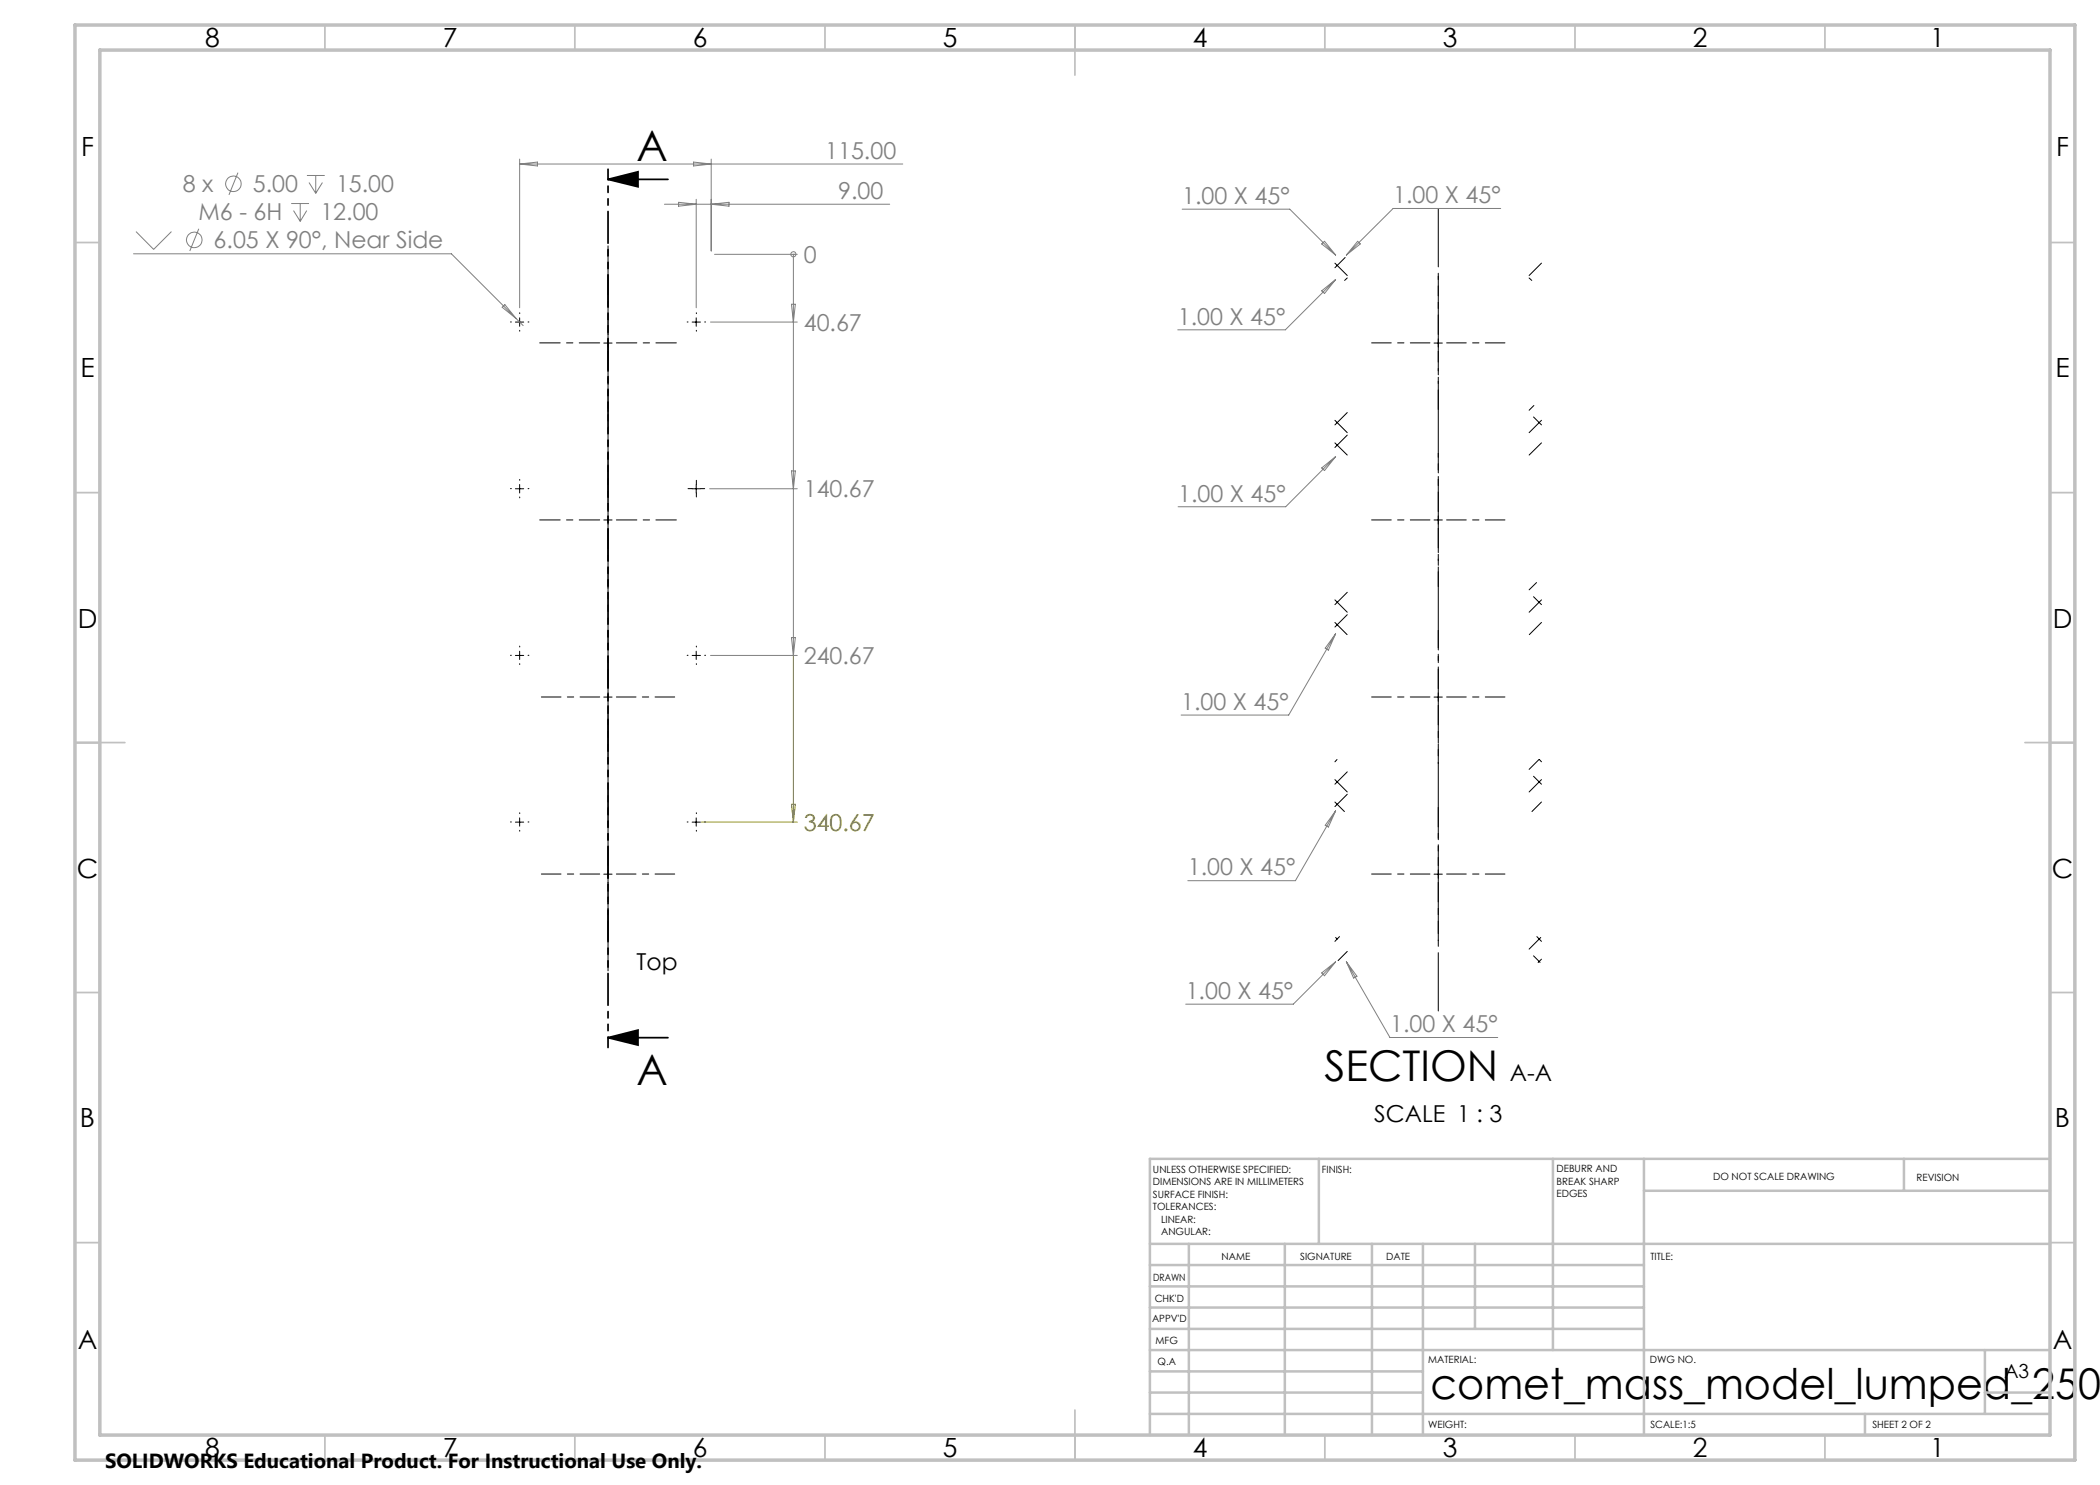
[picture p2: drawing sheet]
<svg xmlns="http://www.w3.org/2000/svg" width="420mm" height="297mm" viewBox="0 0 420 297" stroke-linecap="round" stroke-linejoin="round" font-family="sans-serif">
<g fill="none" stroke="#808080" stroke-width=".2">
<path d="M47.6 34.5l-1.8 4.5M61.4 35.1h3.5M61.8 36.5l1.3 2.2M63.1 35.1v3.6M64.5 36.5l-1.4 2.2M103.9 31.8v29.8M103.9 32.8h76.7M103.9 32.8l3.6-.4v.8zM138.7 32.4l3.5 .4-3.5 .4zM139.2 39.9v21.7M142.2 31.8v18.4M26.7 50.8h63.6l12.9 12.9"/>
<path d="M27.2 46.3l3.5 3.6 3.6-3.6M39.8 45.8l-1.8 4.4M58.2 40.7h3.6M58.7 42.1l1.3 2.2M60 40.7v3.6M61.3 42.1l-1.3 2.2M132.9 40.8h45M135.7 40.5l3.5 .3-3.5 .4zM142.2 40.8l3.6-.3v.7zM142.9 50.9h16.6M158.7 50.9h.1M158.7 50.9v80.2"/>
<path d="M236.4 41.8h21.6l9.1 9.2M264.3 48.8l.6-.5 2.2 2.7zM264.3 58.2l2.8-2.3-2.2 2.8zM267.1 55.9l-10 10.1h-21.6M271.5 48.3l.6 .5-2.8 2.2zM300.1 41.7h-21.5l-9.3 9.3M100.4 61.5l.6-.6 2.2 2.8zM103.2 63.7l1.4 1.4M142.1 64.4h17.4M158.3 60.9h.8l-.4 3.5zM141.9 97.8h17.6M158.3 94.2h.8l-.4 3.6z"/>
<path d="M264.3 93.6l2.8-2.3-2.2 2.8zM267.1 91.3l-10 10h-21.5M142.1 131.1h17.4M158.3 127.5h.8l-.4 3.6zM267.1 126.7l-1.4 3.3-.7-.4zM267.1 126.7l-9.4 16.3h-21.5M267.1 162.2l-1.4 3.2-.7-.3zM267.1 162.2l-8 13.9h-21.5M264.3 194.6l2.8-2.2-2.2 2.8zM267.1 192.4l-8.4 8.4h-21.6M269.3 192.4l2.1 2.9-.7 .3zM269.3 192.4l8.7 15.1h21.5"/>
<circle cx="46.7" cy="36.8" r="1.56"/>
<circle cx="38.9" cy="48" r="1.56"/>
<circle cx="158.7" cy="50.9" r=".5"/>
</g>
<path d="M121.6 35.9l6-1.5v3zM121.6 35.9h12M121.6 207.5l6-1.5v3zM121.6 207.5h12" fill="none" stroke="#000" stroke-width=".35"/>
<path d="M287.7 41.7v160.5" fill="none" stroke="#000" stroke-width=".2" stroke-dasharray="15.2 1.3 1.3 1.3" stroke-dashoffset="3.6"/>
<g fill="none" stroke="#000" stroke-width=".2" stroke-dasharray="15.2 1.3 1.3 1.3" stroke-dashoffset="11.3">
<path d="M286 68.6h-11.7M287.7 66.9v-11.7M287.7 70.2v11.7M289.3 68.6h11.7M286 104h-11.7M287.7 102.3v-11.6M287.7 105.7v11.6M289.3 104h11.7M119.9 139.4h-11.6M121.6 137.7v-11.6M123.3 139.4h11.6M286 139.4h-11.7"/>
<path d="M287.7 137.7v-11.6M289.3 139.4h11.7M121.6 141.1v11.6M287.7 141.1v11.6M119.9 174.8h-11.6M121.6 173.1v-11.6M121.6 176.5v11.6M123.3 174.8h11.6M286 174.8h-11.7M287.7 173.1v-11.6M287.7 176.5v11.6M289.3 174.8h11.7"/>
</g>
<path d="M121.6 49.2v145" fill="none" stroke="#000" stroke-width=".2" stroke-dasharray="15.2 1.3 1.3 1.3" stroke-dashoffset="1.8"/>
<path d="M119.9 68.6h-12M121.6 66.9v-12M121.6 70.2v12M123.3 68.6h12M119.9 104h-12M121.6 102.3v-12M121.6 105.7v12M123.3 104h12" fill="none" stroke="#000" stroke-width=".2" stroke-dasharray="15.2 1.3 1.3 1.3" stroke-dashoffset="11.1"/>
<g fill="none" stroke="#000" stroke-width=".2" stroke-dasharray="15.2 1.3 1.3 1.3">
<path d="M102.3 64.4h-.2M103.9 62.7v-.1M103.9 66.1v.1M105.6 64.4h.2M137.6 64.4h-.2M139.3 62.7v-.1M139.3 66.1v.1M140.9 64.4h.2M102.3 97.7h-.2M103.9 96.1v-.2M103.9 99.4v.2M105.6 97.7h.2"/>
<path d="M138.4 97.7h-.8M139.3 96.9v-.8M139.3 98.6v.8M140.1 97.7h.8M102.3 131.1h-.2M103.9 129.4v-.2M103.9 132.7v.2M105.6 131.1h.2M137.6 131.1h-.2M139.3 129.4v-.2M139.3 132.7v.2M140.9 131.1h.2"/>
<path d="M102.3 164.4h-.2M103.9 162.7v-.1M103.9 166.1v.1M105.6 164.4h.2M137.6 164.4h-.2M139.3 162.7v-.1M139.3 166.1v.1M140.9 164.4h.2"/>
</g>
<g fill="none" stroke="#000" stroke-width=".2">
<path d="M267 52.6l2.5 2.5M269 51.5l-2 2M269.5 55.6l-.6 .5M305.8 55.6l.6 .5M308.3 52.6l-2.5 2.5M103.1 64.4h1.6M103.9 63.6v1.7M120.8 68.6h1.6M121.6 67.8v1.6M138.4 64.4h1.7M139.2 63.6v1.7M286.8 68.6h1.7"/>
<path d="M287.7 67.8v1.6M103.1 97.8h1.6M103.9 96.9v1.7M138.4 97.8h1.7M139.2 96.9v1.7M267 88.6l2.5 2.4M267 84.1l2.5 2.4M269.5 82.5l-2.5 2.5M269.5 87l-2.5 2.5M306.7 83.4l1.6 1.6M306.8 81.1l-1 1M308.3 84.1l-2.5 2.4"/>
<path d="M308.3 88.6l-2.5 2.4M120.8 104h1.6M121.6 103.2v1.6M267 120l2.5 2.4M269.5 118.5l-2.5 2.4M286.8 104h1.7M287.7 103.2v1.6M306.7 119.3l1.6 1.6M307.3 116.5l-1.5 1.5M308.3 120l-2.5 2.4M103.1 131.1h1.6M103.9 130.2v1.7"/>
<path d="M120.8 139.4h1.6M121.6 138.6v1.7M138.4 131.1h1.7M139.2 130.2v1.7M267 124.5l2.4 2.4M269.5 122.9l-2.5 2.5M286.8 139.4h1.7M287.7 138.6v1.7M308.3 124.5l-2.4 2.4M267 155.9l2.5 2.5M267.4 151.9l-.4 .5M269.5 154.4l-2.5 2.4"/>
<path d="M269.5 158.9l-2.5 2.4M306.7 155.3l1.6 1.5M307.8 151.9l-2 2M307.9 151.9l.4 .5M308.3 155.9l-2.5 2.5M103.1 164.4h1.6M103.9 163.6v1.6M120.8 174.8h1.6M121.6 174v1.6M138.4 164.4h1.7M139.2 163.6v1.6M267 160.4l1.9 1.9"/>
<path d="M286.8 174.8h1.7M287.7 174v1.6M308.3 160.4l-1.9 1.9M267.1 187.5l.3 .3M267.9 187.3l-.9 1M269.5 190.3l-1.9 1.8M306.7 191.2l1.3 1.3M307.4 187.3l.9 1M308.2 187.5l-2.4 2.3M308.3 191.8l-.7 .7"/>
</g>
<path d="M121.6 33.8v175.7" fill="none" stroke="#000" stroke-width=".35" stroke-dasharray="6.3 1.3 1.3 1.3 1.3 1.3" stroke-dashoffset="4.2"/>
<path d="M158.7 131.1v33.3M140.3 164.4h19.2M158.3 160.9h.8l-.4 3.5z" fill="none" stroke="#808000" stroke-width=".2"/>
<g fill="none" stroke="#c0c0c0" stroke-width=".35">
<path d="M65 5v5M115 5v5M165 5v5M215 5v10M265 5v5M315 5v5M365 5v5M15 48.5h5M410 48.5h5M15 98.5h5M410 98.5h5M15 148.5h10"/>
<path d="M405 148.5h10M15 198.5h5M410 198.5h5M15 248.5h5M410 248.5h5M65 287v5M115 287v5M165 287v5M215 282v10M265 287v5M315 287v5M365 287v5"/>
</g>
<g fill="none" stroke="#c0c0c0" stroke-width=".5">
<path d="M263.8 231.8v17M310.6 231.8v38.2M328.8 231.8v55.2M328.8 238.2h81.2M380.8 231.8v6.4M410 231.8h-180v55.2M230 248.8h180M230 257.3h98.8M230 253h98.8M237.8 248.8v38.2M257 248.8v38.2M274.4 248.8v38.2"/>
<path d="M284.6 248.8v38.2M295 248.8v17M230 265.8h98.8M230 261.5h98.8M230 278.5h54.6M230 274.3h54.6M230 270h180M397 278.5h13M397 270v12.8M230 282.8h180M373 282.8v4.2"/>
</g>
<path d="M15 5h400v287h-400zM20 10h390v277h-390z" fill="none" stroke="#c0c0c0" stroke-width=".7"/>
<path d="M121.6 35.9l6-1.5v3zM121.6 207.5l6-1.5v3z" fill="#000"/>
<g font-size="8.5">
<text x="127.3" y="32.1">A</text>
<text x="127.3" y="217.1">A</text>
<text x="264.9" y="216.2">SECTION</text>
<text x="286.1" y="279.7">comet_mass_model_lumped_2509</text>
</g>
<g font-size="5.3">
<text x="41" y="9.5">8</text>
<text x="88.5" y="9.5">7</text>
<text x="138.5" y="9.5">6</text>
<text x="188.5" y="9.5">5</text>
<text x="238.5" y="9.5">4</text>
<text x="288.5" y="9.5">3</text>
<text x="338.5" y="9.5">2</text>
<text x="386" y="9.5">1</text>
<text x="16.2" y="31.3">F</text>
<text x="411.2" y="31.3">F</text>
<text x="16.1" y="75.5">E</text>
<text x="411.1" y="75.5">E</text>
<text x="15.5" y="125.5">D</text>
<text x="410.5" y="125.5">D</text>
<text x="15.4" y="175.5">C</text>
<text x="410.4" y="175.5">C</text>
<text x="16" y="225.5">B</text>
<text x="411" y="225.5">B</text>
<text x="15.5" y="269.8">A</text>
<text x="410.5" y="269.8">A</text>
<text x="41" y="291.5">8</text>
<text x="88.5" y="291.5">7</text>
<text x="138.5" y="291.5">6</text>
<text x="188.5" y="291.5">5</text>
<text x="238.5" y="291.5">4</text>
<text x="288.5" y="291.5">3</text>
<text x="338.5" y="291.5">2</text>
<text x="386" y="291.5">1</text>
</g>
<g font-size="4.7" fill="#808080">
<text x="165" y="31.8">115.00</text>
<text x="36.6" y="38.5">8 x</text>
<text x="50.6" y="38.5">5.00</text>
<text x="67.2" y="38.5">15.00</text>
<text x="167.6" y="39.8">9.00</text>
<text x="236.4" y="40.8">1.00 X 45°</text>
<text x="278.6" y="40.7">1.00 X 45°</text>
<text x="39.7" y="44.1">M6 - 6H</text>
<text x="64.1" y="44.1">12.00</text>
<text x="42.7" y="49.7">6.05 X 90°, Near Side</text>
<text x="160.7" y="52.6">0</text>
<text x="235.6" y="64.9">1.00 X 45°</text>
<text x="160.7" y="66.2">40.67</text>
<text x="160.7" y="99.5">140.67</text>
<text x="235.6" y="100.3">1.00 X 45°</text>
<text x="160.7" y="132.8">240.67</text>
<text x="236.2" y="142">1.00 X 45°</text>
<text x="237.6" y="175.1">1.00 X 45°</text>
<text x="237.1" y="199.8">1.00 X 45°</text>
<text x="278" y="206.5">1.00 X 45°</text>
</g>
<text font-size="4.7" fill="#808000" x="160.7" y="166.2">340.67</text>
<g font-size="4.7">
<text x="127.3" y="194">Top</text>
<text x="302" y="216.2">A-A</text>
<text x="274.8" y="224.4">SCALE 1 : 3</text>
</g>
<text font-size="4.1" x="21" y="293.7">SOLIDWORKS Educational Product. For Instructional Use Only.</text>
<text font-size="3.9" x="400.9" y="275.5">A3</text>
<g font-size="2">
<text x="230.6" y="234.6">UNLESS OTHERWISE SPECIFIED:</text>
<text x="230.6" y="237.1">DIMENSIONS ARE IN MILLIMETERS</text>
<text x="230.6" y="239.6">SURFACE FINISH:</text>
<text x="264.4" y="234.6">FINISH:</text>
<text x="311.3" y="234.5">DEBURR AND</text>
<text x="311.3" y="237">BREAK SHARP</text>
<text x="311.3" y="239.5">EDGES</text>
<text x="342.6" y="236">DO NOT SCALE DRAWING</text>
<text x="383.3" y="236.2">REVISION</text>
<text x="230.6" y="242.1">TOLERANCES:</text>
<text x="232.2" y="244.6">LINEAR:</text>
<text x="232.2" y="247.1">ANGULAR:</text>
<text x="244.3" y="252">NAME</text>
<text x="260" y="251.9">SIGNATURE</text>
<text x="277.2" y="251.9">DATE</text>
<text x="330.1" y="251.9">TITLE:</text>
<text x="230.6" y="256.1">DRAWN</text>
<text x="230.9" y="260.3">CHK'D</text>
<text x="230.4" y="264.4">APPV'D</text>
<text x="231.1" y="268.8">MFG</text>
<text x="231.5" y="273">Q.A</text>
<text x="285.6" y="272.5">MATERIAL:</text>
<text x="330" y="272.5">DWG NO.</text>
<text x="285.6" y="285.5">WEIGHT:</text>
<text x="330.1" y="285.6">SCALE:1:5</text>
<text x="374.5" y="285.6">SHEET 2 OF 2</text>
</g>
</svg>
